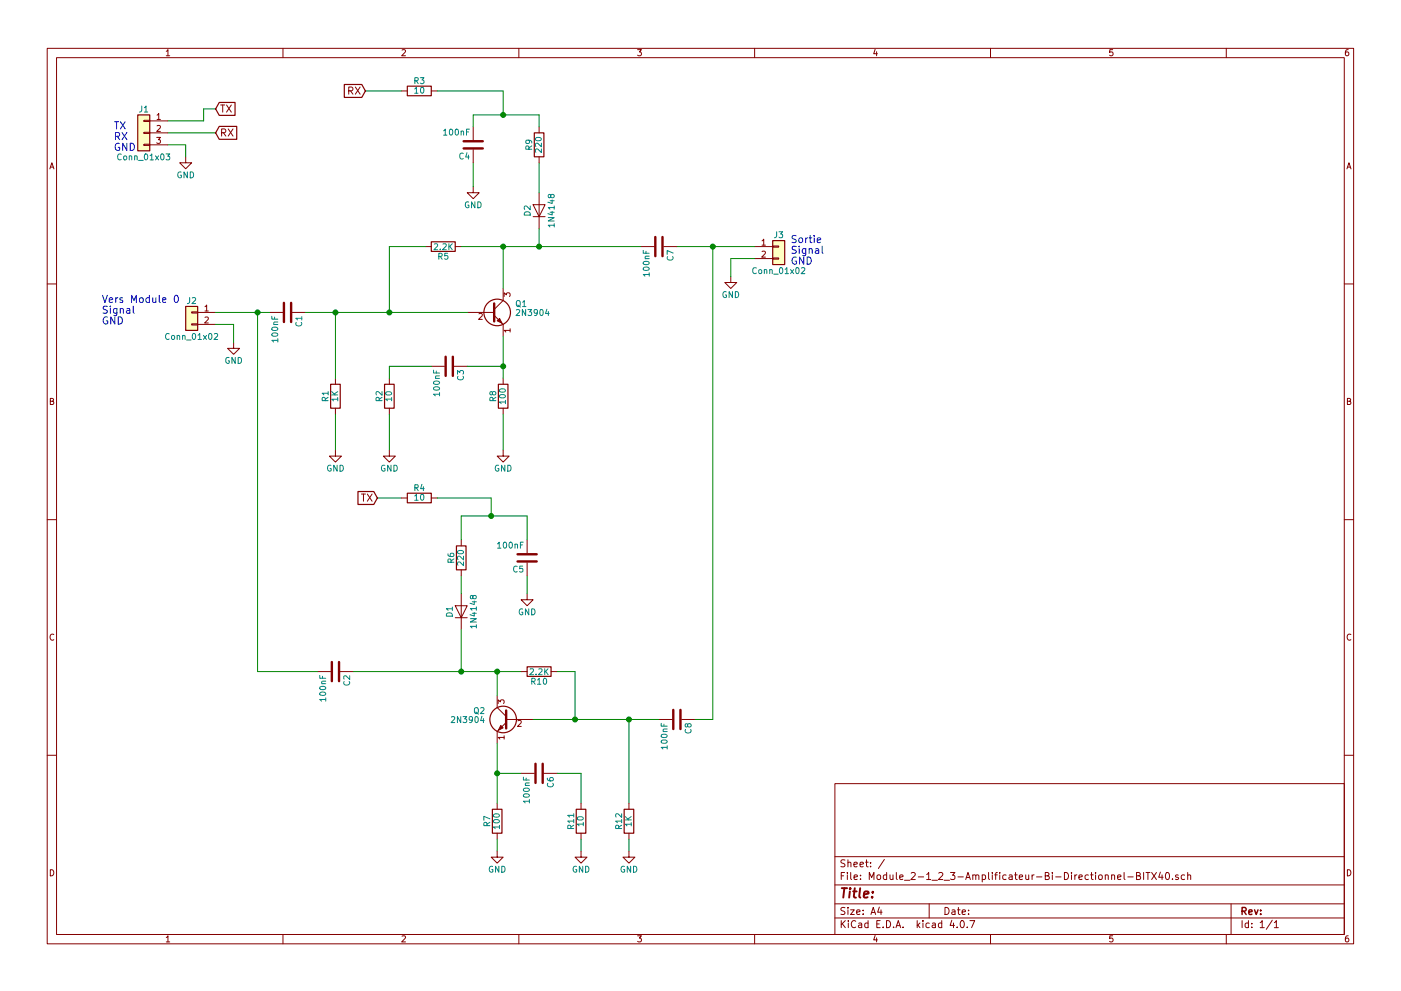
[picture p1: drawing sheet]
EESchema Schematic File Version 2
LIBS:power
LIBS:device
LIBS:switches
LIBS:relays
LIBS:motors
LIBS:transistors
LIBS:conn
LIBS:linear
LIBS:regul
LIBS:74xx
LIBS:cmos4000
LIBS:adc-dac
LIBS:memory
LIBS:xilinx
LIBS:microcontrollers
LIBS:dsp
LIBS:microchip
LIBS:analog_switches
LIBS:motorola
LIBS:texas
LIBS:intel
LIBS:audio
LIBS:interface
LIBS:digital-audio
LIBS:philips
LIBS:display
LIBS:cypress
LIBS:siliconi
LIBS:opto
LIBS:atmel
LIBS:contrib
LIBS:valves
LIBS:Module_2-1_2_3-Amplificateur-Bi-Directionnel-BITX40-cache
EELAYER 25 0
EELAYER END
$Descr A4 11693 8268
encoding utf-8
Sheet 1 1
Title ""
Date ""
Rev ""
Comp ""
Comment1 ""
Comment2 ""
Comment3 ""
Comment4 ""
$EndDescr
$Comp
L Conn_01x03 J1
U 1 1
P 1200 1100
F 0 "J1" H 1200 1300 50  0000 C CNN
F 1 "Conn_01x03" H 1200 900 50  0000 C CNN
F 2 "Raccordement-Filaires:Connect-3pin" H 1200 1100 50  0001 C CNN
F 3 "" H 1200 1100 50  0001 C CNN
	1    1200 1100
	-1   0    0    -1  
$EndComp
Text Notes 950  1250 0    60   ~ 0
TX\nRX\nGND
$Comp
L GND #PWR01
U 1 1
P 1550 1300
F 0 "#PWR01" H 1550 1050 50  0001 C CNN
F 1 "GND" H 1550 1150 50  0000 C CNN
F 2 "" H 1550 1300 50  0001 C CNN
F 3 "" H 1550 1300 50  0001 C CNN
	1    1550 1300
	1    0    0    -1  
$EndComp
Wire Wire Line
	1400 1200 1550 1200
Wire Wire Line
	1550 1200 1550 1300
Wire Wire Line
	1400 1000 1700 1000
Wire Wire Line
	1700 1000 1700 900 
Wire Wire Line
	1700 900  1800 900 
Wire Wire Line
	1400 1100 1800 1100
Text GLabel 1800 900  2    60   Input ~ 0
TX
Text GLabel 1800 1100 2    60   Input ~ 0
RX
$Comp
L R R5
U 1 1
P 3700 2050
F 0 "R5" V 3780 2050 50  0000 C CNN
F 1 "2.2K" V 3700 2050 50  0000 C CNN
F 2 "Resistors_THT:R_Axial_DIN0204_L3.6mm_D1.6mm_P5.08mm_Horizontal" V 3630 2050 50  0001 C CNN
F 3 "" H 3700 2050 50  0001 C CNN
	1    3700 2050
	0    1    1    0   
$EndComp
$Comp
L R R1
U 1 1
P 2800 3300
F 0 "R1" V 2880 3300 50  0000 C CNN
F 1 "1K" V 2800 3300 50  0000 C CNN
F 2 "Resistors_THT:R_Axial_DIN0204_L3.6mm_D1.6mm_P5.08mm_Horizontal" V 2730 3300 50  0001 C CNN
F 3 "" H 2800 3300 50  0001 C CNN
	1    2800 3300
	-1   0    0    1   
$EndComp
$Comp
L R R2
U 1 1
P 3250 3300
F 0 "R2" V 3330 3300 50  0000 C CNN
F 1 "10" V 3250 3300 50  0000 C CNN
F 2 "Resistors_THT:R_Axial_DIN0204_L3.6mm_D1.6mm_P5.08mm_Horizontal" V 3180 3300 50  0001 C CNN
F 3 "" H 3250 3300 50  0001 C CNN
	1    3250 3300
	-1   0    0    1   
$EndComp
$Comp
L R R8
U 1 1
P 4200 3300
F 0 "R8" V 4280 3300 50  0000 C CNN
F 1 "100" V 4200 3300 50  0000 C CNN
F 2 "Resistors_THT:R_Axial_DIN0204_L3.6mm_D1.6mm_P5.08mm_Horizontal" V 4130 3300 50  0001 C CNN
F 3 "" H 4200 3300 50  0001 C CNN
	1    4200 3300
	-1   0    0    1   
$EndComp
$Comp
L 2N3904 Q1
U 1 1
P 4100 2600
F 0 "Q1" H 4300 2675 50  0000 L CNN
F 1 "2N3904" H 4300 2600 50  0000 L CNN
F 2 "TO_SOT_Packages_THT:TO-92_Molded_Narrow" H 4300 2525 50  0001 L CIN
F 3 "" H 4100 2600 50  0001 L CNN
	1    4100 2600
	1    0    0    -1  
$EndComp
$Comp
L C C3
U 1 1
P 3750 3050
F 0 "C3" H 3775 3150 50  0000 L CNN
F 1 "100nF" H 3775 2950 50  0000 L CNN
F 2 "Capacitors_THT:C_Disc_D3.8mm_W2.6mm_P2.50mm" H 3788 2900 50  0001 C CNN
F 3 "" H 3750 3050 50  0001 C CNN
	1    3750 3050
	0    1    1    0   
$EndComp
$Comp
L C C1
U 1 1
P 2400 2600
F 0 "C1" H 2425 2700 50  0000 L CNN
F 1 "100nF" H 2425 2500 50  0000 L CNN
F 2 "Capacitors_THT:C_Disc_D3.8mm_W2.6mm_P2.50mm" H 2438 2450 50  0001 C CNN
F 3 "" H 2400 2600 50  0001 C CNN
	1    2400 2600
	0    1    1    0   
$EndComp
$Comp
L C C7
U 1 1
P 5500 2050
F 0 "C7" H 5525 2150 50  0000 L CNN
F 1 "100nF" H 5525 1950 50  0000 L CNN
F 2 "Capacitors_THT:C_Disc_D3.8mm_W2.6mm_P2.50mm" H 5538 1900 50  0001 C CNN
F 3 "" H 5500 2050 50  0001 C CNN
	1    5500 2050
	0    1    1    0   
$EndComp
$Comp
L D D2
U 1 1
P 4500 1750
F 0 "D2" H 4500 1850 50  0000 C CNN
F 1 "1N4148" H 4500 1650 50  0000 C CNN
F 2 "Diodes_THT:D_DO-35_SOD27_P7.62mm_Horizontal" H 4500 1750 50  0001 C CNN
F 3 "" H 4500 1750 50  0001 C CNN
	1    4500 1750
	0    -1   -1   0   
$EndComp
$Comp
L R R9
U 1 1
P 4500 1200
F 0 "R9" V 4580 1200 50  0000 C CNN
F 1 "220" V 4500 1200 50  0000 C CNN
F 2 "Resistors_THT:R_Axial_DIN0204_L3.6mm_D1.6mm_P5.08mm_Horizontal" V 4430 1200 50  0001 C CNN
F 3 "" H 4500 1200 50  0001 C CNN
	1    4500 1200
	-1   0    0    1   
$EndComp
$Comp
L C C4
U 1 1
P 3950 1200
F 0 "C4" H 3975 1300 50  0000 L CNN
F 1 "100nF" H 3975 1100 50  0000 L CNN
F 2 "Capacitors_THT:C_Disc_D3.8mm_W2.6mm_P2.50mm" H 3988 1050 50  0001 C CNN
F 3 "" H 3950 1200 50  0001 C CNN
	1    3950 1200
	-1   0    0    1   
$EndComp
$Comp
L GND #PWR02
U 1 1
P 3950 1550
F 0 "#PWR02" H 3950 1300 50  0001 C CNN
F 1 "GND" H 3950 1400 50  0000 C CNN
F 2 "" H 3950 1550 50  0001 C CNN
F 3 "" H 3950 1550 50  0001 C CNN
	1    3950 1550
	1    0    0    -1  
$EndComp
$Comp
L GND #PWR03
U 1 1
P 2800 3750
F 0 "#PWR03" H 2800 3500 50  0001 C CNN
F 1 "GND" H 2800 3600 50  0000 C CNN
F 2 "" H 2800 3750 50  0001 C CNN
F 3 "" H 2800 3750 50  0001 C CNN
	1    2800 3750
	1    0    0    -1  
$EndComp
$Comp
L GND #PWR04
U 1 1
P 3250 3750
F 0 "#PWR04" H 3250 3500 50  0001 C CNN
F 1 "GND" H 3250 3600 50  0000 C CNN
F 2 "" H 3250 3750 50  0001 C CNN
F 3 "" H 3250 3750 50  0001 C CNN
	1    3250 3750
	1    0    0    -1  
$EndComp
$Comp
L GND #PWR05
U 1 1
P 4200 3750
F 0 "#PWR05" H 4200 3500 50  0001 C CNN
F 1 "GND" H 4200 3600 50  0000 C CNN
F 2 "" H 4200 3750 50  0001 C CNN
F 3 "" H 4200 3750 50  0001 C CNN
	1    4200 3750
	1    0    0    -1  
$EndComp
$Comp
L Conn_01x02 J2
U 1 1
P 1600 2600
F 0 "J2" H 1600 2700 50  0000 C CNN
F 1 "Conn_01x02" H 1600 2400 50  0000 C CNN
F 2 "Raccordement-Filaires:Connect-2pin" H 1600 2600 50  0001 C CNN
F 3 "" H 1600 2600 50  0001 C CNN
	1    1600 2600
	-1   0    0    -1  
$EndComp
Text Notes 850  2700 0    60   ~ 0
Vers Module 0\nSignal\nGND
$Comp
L GND #PWR06
U 1 1
P 1950 2850
F 0 "#PWR06" H 1950 2600 50  0001 C CNN
F 1 "GND" H 1950 2700 50  0000 C CNN
F 2 "" H 1950 2850 50  0001 C CNN
F 3 "" H 1950 2850 50  0001 C CNN
	1    1950 2850
	1    0    0    -1  
$EndComp
Wire Wire Line
	1800 2700 1950 2700
Wire Wire Line
	1950 2700 1950 2850
Wire Wire Line
	2550 2600 3900 2600
Wire Wire Line
	3550 2050 3250 2050
Wire Wire Line
	3250 2050 3250 2600
Connection ~ 3250 2600
Wire Wire Line
	3850 2050 5350 2050
Wire Wire Line
	4200 2050 4200 2400
Connection ~ 4200 2050
$Comp
L Conn_01x02 J3
U 1 1
P 6500 2050
F 0 "J3" H 6500 2150 50  0000 C CNN
F 1 "Conn_01x02" H 6500 1850 50  0000 C CNN
F 2 "Raccordement-Filaires:Connect-2pin" H 6500 2050 50  0001 C CNN
F 3 "" H 6500 2050 50  0001 C CNN
	1    6500 2050
	1    0    0    -1  
$EndComp
$Comp
L GND #PWR07
U 1 1
P 6100 2300
F 0 "#PWR07" H 6100 2050 50  0001 C CNN
F 1 "GND" H 6100 2150 50  0000 C CNN
F 2 "" H 6100 2300 50  0001 C CNN
F 3 "" H 6100 2300 50  0001 C CNN
	1    6100 2300
	1    0    0    -1  
$EndComp
Wire Wire Line
	6100 2300 6100 2150
Wire Wire Line
	6100 2150 6300 2150
Text Notes 6600 2200 0    60   ~ 0
Sortie\nSignal\nGND
Wire Wire Line
	4200 2800 4200 3150
Wire Wire Line
	4200 3450 4200 3750
Wire Wire Line
	4200 3050 3900 3050
Connection ~ 4200 3050
Wire Wire Line
	3600 3050 3250 3050
Wire Wire Line
	3250 3050 3250 3150
Wire Wire Line
	3250 3450 3250 3750
Wire Wire Line
	2800 2600 2800 3150
Connection ~ 2800 2600
Wire Wire Line
	2800 3450 2800 3750
Wire Wire Line
	3950 1050 3950 950 
Wire Wire Line
	4500 950  4500 1050
Wire Wire Line
	3950 1350 3950 1550
Wire Wire Line
	4500 1350 4500 1600
Wire Wire Line
	4500 1900 4500 2050
Connection ~ 4500 2050
$Comp
L R R10
U 1 1
P 4500 5600
F 0 "R10" V 4580 5600 50  0000 C CNN
F 1 "2.2K" V 4500 5600 50  0000 C CNN
F 2 "Resistors_THT:R_Axial_DIN0204_L3.6mm_D1.6mm_P5.08mm_Horizontal" V 4430 5600 50  0001 C CNN
F 3 "" H 4500 5600 50  0001 C CNN
	1    4500 5600
	0    1    1    0   
$EndComp
$Comp
L R R12
U 1 1
P 5250 6850
F 0 "R12" V 5330 6850 50  0000 C CNN
F 1 "1K" V 5250 6850 50  0000 C CNN
F 2 "Resistors_THT:R_Axial_DIN0204_L3.6mm_D1.6mm_P5.08mm_Horizontal" V 5180 6850 50  0001 C CNN
F 3 "" H 5250 6850 50  0001 C CNN
	1    5250 6850
	-1   0    0    1   
$EndComp
$Comp
L R R11
U 1 1
P 4850 6850
F 0 "R11" V 4930 6850 50  0000 C CNN
F 1 "10" V 4850 6850 50  0000 C CNN
F 2 "Resistors_THT:R_Axial_DIN0204_L3.6mm_D1.6mm_P5.08mm_Horizontal" V 4780 6850 50  0001 C CNN
F 3 "" H 4850 6850 50  0001 C CNN
	1    4850 6850
	-1   0    0    1   
$EndComp
$Comp
L R R7
U 1 1
P 4150 6850
F 0 "R7" V 4230 6850 50  0000 C CNN
F 1 "100" V 4150 6850 50  0000 C CNN
F 2 "Resistors_THT:R_Axial_DIN0204_L3.6mm_D1.6mm_P5.08mm_Horizontal" V 4080 6850 50  0001 C CNN
F 3 "" H 4150 6850 50  0001 C CNN
	1    4150 6850
	-1   0    0    1   
$EndComp
$Comp
L C C6
U 1 1
P 4500 6450
F 0 "C6" H 4525 6550 50  0000 L CNN
F 1 "100nF" H 4525 6350 50  0000 L CNN
F 2 "Capacitors_THT:C_Disc_D3.8mm_W2.6mm_P2.50mm" H 4538 6300 50  0001 C CNN
F 3 "" H 4500 6450 50  0001 C CNN
	1    4500 6450
	0    1    1    0   
$EndComp
$Comp
L C C8
U 1 1
P 5650 6000
F 0 "C8" H 5675 6100 50  0000 L CNN
F 1 "100nF" H 5675 5900 50  0000 L CNN
F 2 "Capacitors_THT:C_Disc_D3.8mm_W2.6mm_P2.50mm" H 5688 5850 50  0001 C CNN
F 3 "" H 5650 6000 50  0001 C CNN
	1    5650 6000
	0    1    1    0   
$EndComp
$Comp
L C C2
U 1 1
P 2800 5600
F 0 "C2" H 2825 5700 50  0000 L CNN
F 1 "100nF" H 2825 5500 50  0000 L CNN
F 2 "Capacitors_THT:C_Disc_D3.8mm_W2.6mm_P2.50mm" H 2838 5450 50  0001 C CNN
F 3 "" H 2800 5600 50  0001 C CNN
	1    2800 5600
	0    1    1    0   
$EndComp
$Comp
L D D1
U 1 1
P 3850 5100
F 0 "D1" H 3850 5200 50  0000 C CNN
F 1 "1N4148" H 3850 5000 50  0000 C CNN
F 2 "Diodes_THT:D_DO-35_SOD27_P7.62mm_Horizontal" H 3850 5100 50  0001 C CNN
F 3 "" H 3850 5100 50  0001 C CNN
	1    3850 5100
	0    -1   -1   0   
$EndComp
$Comp
L R R6
U 1 1
P 3850 4650
F 0 "R6" V 3930 4650 50  0000 C CNN
F 1 "220" V 3850 4650 50  0000 C CNN
F 2 "Resistors_THT:R_Axial_DIN0204_L3.6mm_D1.6mm_P5.08mm_Horizontal" V 3780 4650 50  0001 C CNN
F 3 "" H 3850 4650 50  0001 C CNN
	1    3850 4650
	-1   0    0    1   
$EndComp
$Comp
L C C5
U 1 1
P 4400 4650
F 0 "C5" H 4425 4750 50  0000 L CNN
F 1 "100nF" H 4425 4550 50  0000 L CNN
F 2 "Capacitors_THT:C_Disc_D3.8mm_W2.6mm_P2.50mm" H 4438 4500 50  0001 C CNN
F 3 "" H 4400 4650 50  0001 C CNN
	1    4400 4650
	-1   0    0    1   
$EndComp
$Comp
L GND #PWR08
U 1 1
P 4400 4950
F 0 "#PWR08" H 4400 4700 50  0001 C CNN
F 1 "GND" H 4400 4800 50  0000 C CNN
F 2 "" H 4400 4950 50  0001 C CNN
F 3 "" H 4400 4950 50  0001 C CNN
	1    4400 4950
	1    0    0    -1  
$EndComp
$Comp
L GND #PWR09
U 1 1
P 4150 7100
F 0 "#PWR09" H 4150 6850 50  0001 C CNN
F 1 "GND" H 4150 6950 50  0000 C CNN
F 2 "" H 4150 7100 50  0001 C CNN
F 3 "" H 4150 7100 50  0001 C CNN
	1    4150 7100
	1    0    0    -1  
$EndComp
$Comp
L GND #PWR010
U 1 1
P 4850 7100
F 0 "#PWR010" H 4850 6850 50  0001 C CNN
F 1 "GND" H 4850 6950 50  0000 C CNN
F 2 "" H 4850 7100 50  0001 C CNN
F 3 "" H 4850 7100 50  0001 C CNN
	1    4850 7100
	1    0    0    -1  
$EndComp
$Comp
L GND #PWR011
U 1 1
P 5250 7100
F 0 "#PWR011" H 5250 6850 50  0001 C CNN
F 1 "GND" H 5250 6950 50  0000 C CNN
F 2 "" H 5250 7100 50  0001 C CNN
F 3 "" H 5250 7100 50  0001 C CNN
	1    5250 7100
	1    0    0    -1  
$EndComp
Wire Wire Line
	5650 2050 6300 2050
Wire Wire Line
	1800 2600 2250 2600
$Comp
L 2N3904 Q2
U 1 1
P 4250 6000
F 0 "Q2" H 4450 6075 50  0000 L CNN
F 1 "2N3904" H 4450 6000 50  0000 L CNN
F 2 "TO_SOT_Packages_THT:TO-92_Molded_Narrow" H 4450 5925 50  0001 L CIN
F 3 "" H 4250 6000 50  0001 L CNN
	1    4250 6000
	-1   0    0    -1  
$EndComp
Wire Wire Line
	4400 4500 4400 4300
Wire Wire Line
	3850 4500 3850 4300
Wire Wire Line
	3850 4800 3850 4950
Wire Wire Line
	4400 4800 4400 4950
Wire Wire Line
	3850 5250 3850 5600
Wire Wire Line
	2950 5600 4350 5600
Wire Wire Line
	4650 5600 4800 5600
Wire Wire Line
	4800 5600 4800 6000
Wire Wire Line
	4450 6000 5500 6000
Wire Wire Line
	4150 5800 4150 5600
Connection ~ 4150 5600
Connection ~ 3850 5600
Wire Wire Line
	4150 6200 4150 6700
Wire Wire Line
	4150 6450 4350 6450
Wire Wire Line
	4650 6450 4850 6450
Wire Wire Line
	4850 6450 4850 6700
Connection ~ 4150 6450
Wire Wire Line
	4150 7000 4150 7100
Wire Wire Line
	4850 7000 4850 7100
Wire Wire Line
	5250 7000 5250 7100
Wire Wire Line
	5250 6000 5250 6700
Connection ~ 5250 6000
Connection ~ 4800 6000
Wire Wire Line
	2150 2600 2150 5600
Wire Wire Line
	2150 5600 2650 5600
Connection ~ 2150 2600
Wire Wire Line
	5950 2050 5950 6000
Wire Wire Line
	5950 6000 5800 6000
Connection ~ 5950 2050
$Comp
L R R3
U 1 1
P 3500 750
F 0 "R3" V 3580 750 50  0000 C CNN
F 1 "10" V 3500 750 50  0000 C CNN
F 2 "Resistors_THT:R_Axial_DIN0204_L3.6mm_D1.6mm_P5.08mm_Horizontal" V 3430 750 50  0001 C CNN
F 3 "" H 3500 750 50  0001 C CNN
	1    3500 750 
	0    -1   -1   0   
$EndComp
$Comp
L R R4
U 1 1
P 3500 4150
F 0 "R4" V 3580 4150 50  0000 C CNN
F 1 "10" V 3500 4150 50  0000 C CNN
F 2 "Resistors_THT:R_Axial_DIN0204_L3.6mm_D1.6mm_P5.08mm_Horizontal" V 3430 4150 50  0001 C CNN
F 3 "" H 3500 4150 50  0001 C CNN
	1    3500 4150
	0    -1   -1   0   
$EndComp
Wire Wire Line
	3850 4300 4400 4300
Wire Wire Line
	3650 4150 4100 4150
Wire Wire Line
	4100 4150 4100 4300
Connection ~ 4100 4300
Wire Wire Line
	3150 4150 3350 4150
Wire Wire Line
	3950 950  4500 950 
Wire Wire Line
	3050 750  3350 750 
Wire Wire Line
	3650 750  4200 750 
Wire Wire Line
	4200 750  4200 950 
Connection ~ 4200 950 
Text GLabel 3050 750  0    60   Input ~ 0
RX
Text GLabel 3150 4150 0    60   Input ~ 0
TX
$EndSCHEMATC
